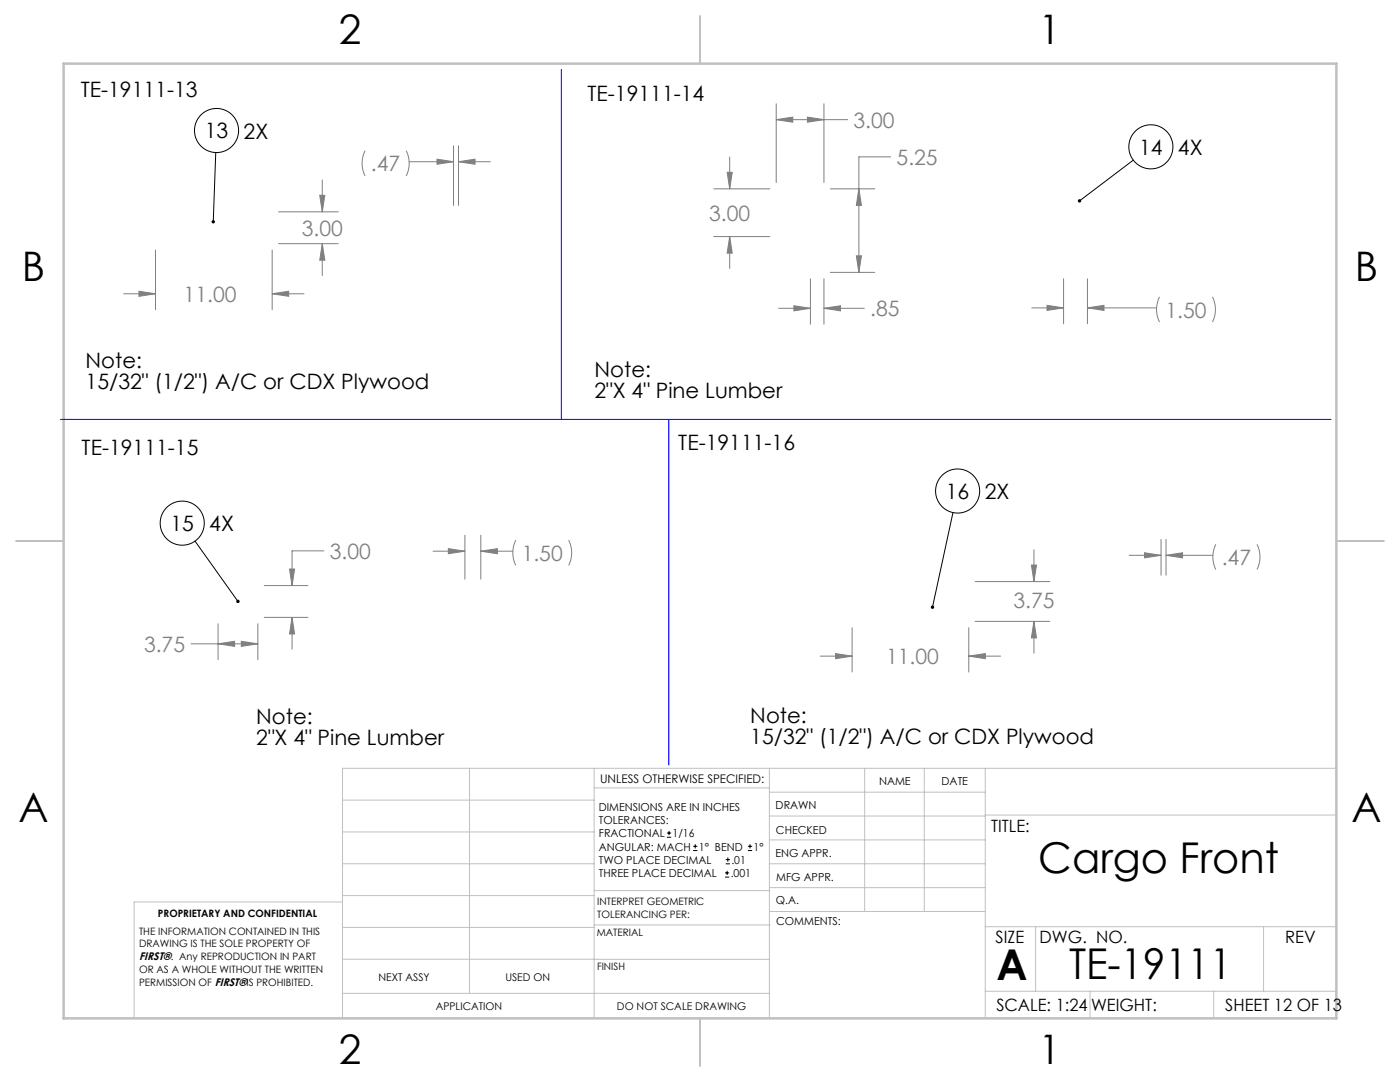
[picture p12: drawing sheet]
<svg xmlns="http://www.w3.org/2000/svg" width="279mm" height="216mm" viewBox="0 0 279 216" stroke-linecap="round" stroke-linejoin="round" font-family="sans-serif">
<g fill="none" stroke="#c0c0c0" stroke-width=".2">
<path d="M68.4 159.7h50.2M93.7 153.3v44.9M118.6 153.3v49.9M118.6 157.2h34.9M153.5 153.3v49.9M153.5 158.1h43.1M172.6 153.3v28.6M184.5 153.3v28.6M196.6 153.3v49.9M266.7 153.3h-198.3v49.9M68.4 178.7h50.2M68.4 172.4h50.2"/>
<path d="M68.4 166h50.2M68.4 180h-41.6v23.2M118.6 177.7h35.1M153.5 167.6h43.1M153.5 162.8h43.1M153.5 172.4h43.1M153.5 177.1h43.1M196.6 162.6h70.1M68.4 198.2h85.1M68.4 185.1h50.2M68.4 191.4h50.2M118.6 191.4h34.9"/>
<path d="M118.6 184.6h35.1M153.7 181.9h42.9M196.6 197.8h70.1M196.6 184.9h70.1M206.7 184.9v12.9M217.5 197.8v5.4M242.2 197.8v5.4M252.2 184.9v12.9"/>
</g>
<path d="M139.7 3.2v9.5M3.2 107.9h9.5M266.7 107.9h9.5M139.7 203.2v9.5" fill="none" stroke="#c0c0c0" stroke-width=".25"/>
<path d="M12.7 12.7h254v190.5h-254z" fill="none" stroke="#c0c0c0" stroke-width=".5"/>
<g fill="none" stroke="#000" stroke-width=".2">
<path d="M43.1 30.4l-.5 13.9M226.2 32l-10.8 8.1M38.9 108l8.6 12M190.2 102.3l-4.1 18.9"/>
<circle cx="43.2" cy="26" r="4.4"/>
<circle cx="229.7" cy="29.3" r="4.4"/>
<circle cx="191.1" cy="98" r="4.4"/>
<circle cx="36.4" cy="104.4" r="4.4"/>
</g>
<g fill="none" stroke="#808080" stroke-width=".2">
<path d="M63.8 39h1l-.5 3.3zM64.3 35.9v6.4M72.9 30.1a5.6 5.6 0 0 0 0 5M81.1 30.1a5.6 5.6 0 0 1 0 5M81.7 32.3h8.8M87.2 31.8l3.3 .5-3.3 .5zM90.5 29.1v11.9M91.5 32.3l3.3-.5v1zM91.5 29.1v11.9M91.5 32.3h6.4M142.4 37.7h11.2M145.1 34.4h1l-.5 3.3z"/>
<path d="M145.6 31.3v6.4M154.9 23.9l3.3-.5v1zM154.9 20.7v15.7M154.9 23.9h14.3M161.1 23.4l3.3 .5-3.3 .5zM164.4 20.7v15.7M165.7 37.7h8.9M171.4 37.7l.5 3.3h-1zM177.8 31.3h-6.4v23.1M24.7 58.6h6.3M27.7 58.1l3.3 .5-3.3 .5zM31 49.9v11.9"/>
<path d="M54.3 58.6l3.3-.5v1zM54.3 49.9v11.9M54.3 58.6h6.4M55.6 48.6h11.9M55.6 42.3h11.9M64.3 48.6l.5 3.3h-1zM64.3 48.6v6.4M142.4 47.2h11.2M145.6 47.2l.5 3.3h-1zM145.6 47.2v6.4M161.7 55.6v9.1M164.4 55.6v9.1"/>
<path d="M165.7 54.4h8.9M170.9 51h1l-.5 3.4zM212.3 55.6v9M217 55.6v9M231.4 59.2a5.6 5.6 0 0 0 0 5.1M242 59.2a5.6 5.6 0 0 1 0 5.1M155.4 61.5h6.3M158.4 61l3.3 .5-3.3 .5zM164.4 61.5l3.3-.5v1zM164.4 61.5h8.1M205.9 61.4h6.4M209 60.9l3.3 .5-3.3 .5z"/>
<path d="M217 61.4l3.3-.5v1zM217 61.4h13.8M52.7 116.8h8.8M57.8 113.5h1l-.5 3.3zM64.6 109.9h-6.3v6.9M86.4 110h6.4M89.5 109.5l3.3 .5-3.3 .5zM92.8 106.8v8.8M96 110l3.3-.5v1zM96 106.8v8.8M96 110h6.3M102.9 107.8a5.6 5.6 0 0 0 0 5"/>
<path d="M113.5 107.8a5.6 5.6 0 0 1 0 5M194.6 116h14.9M205.8 112.7h1.1l-.6 3.3zM206.3 109.7v6.3M225.4 110.8h6.3M228.4 110.3l3.3 .5-3.3 .5zM231.7 107.6v7.2M232.7 110.8l3.3-.5v1zM232.7 107.6v7.2M232.7 110.8h9.4M242.6 108.6a5.6 5.6 0 0 0 0 5M250.9 108.6a5.6 5.6 0 0 1 0 5"/>
<path d="M38.1 128.5h13.4M43.5 128.5l3.3-.5v1zM43.5 124.5v7.1M48.2 128l3.3 .5-3.3 .5zM51.5 124.5v7.1M52.7 123.2h8.8M58.3 123.2l.5 3.3h-1zM58.3 123.2v6.3M163.7 130.9h6.4M166.8 130.4l3.3 .5-3.3 .5zM170.1 125.3v8.8M193.3 130.9l3.3-.5v1z"/>
<path d="M193.3 125.3v8.8M193.3 130.9h6.4M194.6 124h14.9M206.3 124l.6 3.3h-1.1zM206.3 124v6.3"/>
</g>
<path d="M112 13.9v69.8M12.1 83.7h253.6M133.5 83.7v69" fill="none" stroke="#00f" stroke-width=".2"/>
<path d="M47.3 119.8a.34 .34 0 0 0-.1 .4 .34 .34 0 0 0 .5 .1l-.2-.3 .2 .3a.34 .34 0 0 0 0-.5 .34 .34 0 0 0-.4 0zM185.9 120.9a.34 .34 0 0 0-.1 .3 .34 .34 0 0 0 .2 .3l.1-.3-.1 .3a.34 .34 0 0 0 .4-.4 .34 .34 0 0 0-.5-.2zM42.3 44a.34 .34 0 0 0-.1 .4 .34 .34 0 0 0 .3 .2l.1-.3-.1 .3a.34 .34 0 0 0 .4-.5 .34 .34 0 0 0-.6-.1zM215.2 39.8v.5l.2-.2-.2 .2a.34 .34 0 0 0 .5 0 .34 .34 0 0 0 0-.4 .34 .34 0 0 0-.5-.1z" fill="#000"/>
<path d="M43.5 128.5l3.3-.5v1zM48.2 128l3.3 .5-3.3 .5zM58.3 123.2l.5 3.3h-1zM57.8 113.5h1l-.5 3.3zM96 110l3.3-.5v1zM89.5 109.5l3.3 .5-3.3 .5zM166.8 130.4l3.3 .5-3.3 .5zM193.3 130.9l3.3-.5v1zM206.3 124l.6 3.3h-1.1zM205.8 112.7h1.1l-.6 3.3zM228.4 110.3l3.3 .5-3.3 .5zM232.7 110.8l3.3-.5v1zM27.7 58.1l3.3 .5-3.3 .5zM54.3 58.6l3.3-.5v1zM64.3 48.6l.5 3.3h-1zM63.8 39h1l-.5 3.3zM87.2 31.8l3.3 .5-3.3 .5zM91.5 32.3l3.3-.5v1zM158.4 61l3.3 .5-3.3 .5zM164.4 61.5l3.3-.5v1zM170.9 51h1l-.5 3.4zM171.4 37.7l.5 3.3h-1zM161.1 23.4l3.3 .5-3.3 .5zM154.9 23.9l3.3-.5v1zM145.1 34.4h1l-.5 3.3zM145.6 47.2l.5 3.3h-1zM209 60.9l3.3 .5-3.3 .5zM217 61.4l3.3-.5v1z" fill="#808080"/>
<g fill="none" stroke="#000" stroke-width=".2">
<path d="M133.1 167.1h.8M133.1 166.2h.8M133.5 165.8v.8M138.3 169.7h.9M138.3 168.9h.9M138.8 168.5v.8M144.7 175h.8M144.7 174.2h.8M144.8 172.4h.9M144.8 171.5h.9M145.1 173.8v.8M145.3 171.1v.8"/>
<path d="M149.3 169.7h.8M149.3 168.9h.8M149.7 168.5v.8"/>
</g>
<g font-size="8.5">
<text x="207.2" y="174.2">Cargo Front</text>
<text x="198.9" y="195.5">A</text>
<text x="213.4" y="195.4">TE-19111</text>
</g>
<g font-size="8.1">
<text x="67.6" y="8.9">2</text>
<text x="207.3" y="8.9">1</text>
<text x="4.4" y="56.2">B</text>
<text x="270.4" y="56.2">B</text>
<text x="3.7" y="164.1">A</text>
<text x="269.7" y="164.1">A</text>
<text x="67.6" y="212.4">2</text>
<text x="207.3" y="212.4">1</text>
</g>
<g font-size="4.2">
<text x="16.1" y="19.4">TE-19111-13</text>
<text x="117.3" y="20.1">TE-19111-14</text>
<text x="40.9" y="27.6">13</text>
<text x="48.6" y="27.7">2X</text>
<text x="227.3" y="30.8">14</text>
<text x="235.1" y="30.9">4X</text>
<text x="17.1" y="73.4">Note:</text>
<text x="17.1" y="77.6">15/32&quot; (1/2&quot;) A/C or CDX Plywood</text>
<text x="118.7" y="75.3">Note:</text>
<text x="118.7" y="79.5">2&quot;X 4&quot; Pine Lumber</text>
<text x="135.4" y="89.8">TE-19111-16</text>
<text x="16.3" y="90.7">TE-19111-15</text>
<text x="188.8" y="99.5">16</text>
<text x="196.5" y="99.6">2X</text>
<text x="34" y="105.9">15</text>
<text x="41.8" y="106">4X</text>
<text x="51.1" y="144.5">Note:</text>
<text x="51.1" y="148.7">2&quot;X 4&quot; Pine Lumber</text>
<text x="149.7" y="144.3">Note:</text>
<text x="149.7" y="148.5">15/32&quot; (1/2&quot;) A/C or CDX Plywood</text>
</g>
<g font-size="4.2" fill="#808080">
<text x="170.3" y="25.5">3.00</text>
<text x="74" y="34.2">.47</text>
<text x="178.9" y="32.9">5.25</text>
<text x="60.2" y="47.1">3.00</text>
<text x="141.5" y="44.1">3.00</text>
<text x="36.7" y="60.2">11.00</text>
<text x="173.7" y="63.1">.85</text>
<text x="232.6" y="63.4">1.50</text>
<text x="65.8" y="111.5">3.00</text>
<text x="104.1" y="111.9">1.50</text>
<text x="243.8" y="112.7">.47</text>
<text x="202.2" y="121.3">3.75</text>
<text x="28.7" y="130.1">3.75</text>
<text x="176.8" y="132.5">11.00</text>
</g>
<g font-size="3.4">
<text x="197.8" y="166">TITLE:</text>
<text x="198.7" y="188.1">SIZE</text>
<text x="207.5" y="188.1">DWG. NO.</text>
<text x="256.5" y="188.2">REV</text>
<text x="198.8" y="201.7">SCALE: 1:24</text>
<text x="217.7" y="201.8">WEIGHT:</text>
<text x="244.5" y="201.7">SHEET 12 OF 13</text>
</g>
<text font-size="2.4" x="119.8" y="156.2">UNLESS OTHERWISE SPECIFIED:</text>
<g font-size="2.2">
<text x="119.5" y="161.8">DIMENSIONS ARE IN INCHES</text>
<text x="154.8" y="161.4">DRAWN</text>
<text x="175.4" y="156.6">NAME</text>
<text x="187.9" y="156.7">DATE</text>
<text x="119.5" y="164.4">TOLERANCES:</text>
<text x="119.5" y="167.1">FRACTIONAL</text>
<text x="134.2" y="167.1">1/16</text>
<text x="154.9" y="166.3">CHECKED</text>
<text x="119.5" y="172.4">TWO PLACE DECIMAL</text>
<text x="119.5" y="169.7">ANGULAR: MACH</text>
<text x="139.5" y="169.7">1° BEND</text>
<text x="146" y="172.4">.01</text>
<text x="150.4" y="169.7">1°</text>
<text x="154.8" y="171">ENG APPR.</text>
<text x="119.5" y="175">THREE PLACE DECIMAL</text>
<text x="145.8" y="175">.001</text>
<text x="154.9" y="175.7">MFG APPR.</text>
<text x="154.9" y="180.4">Q.A.</text>
<text x="154.9" y="184.6">COMMENTS:</text>
<text x="27.8" y="191.6">FIRST®. Any REPRODUCTION IN PART</text>
</g>
<g font-size="2.1">
<text x="75.5" y="195.7">NEXT ASSY</text>
<text x="100.9" y="195.7">USED ON</text>
<text x="86.9" y="201.5">APPLICATION</text>
<text x="123.1" y="201.6">DO NOT SCALE DRAWING</text>
</g>
<g font-size="2">
<text x="31.5" y="182.9">PROPRIETARY AND CONFIDENTIAL</text>
<text x="119.2" y="180.6">INTERPRET GEOMETRIC</text>
<text x="119.2" y="183.1">TOLERANCING PER:</text>
<text x="27.8" y="186.5">THE INFORMATION CONTAINED IN THIS</text>
<text x="27.8" y="189">DRAWING IS THE SOLE PROPERTY OF</text>
<text x="119.1" y="186.7">MATERIAL</text>
<text x="27.8" y="194.1">OR AS A WHOLE WITHOUT THE WRITTEN</text>
<text x="27.8" y="196.7">PERMISSION OF FIRST®IS PROHIBITED.</text>
<text x="119.1" y="193.5">FINISH</text>
</g>
</svg>
